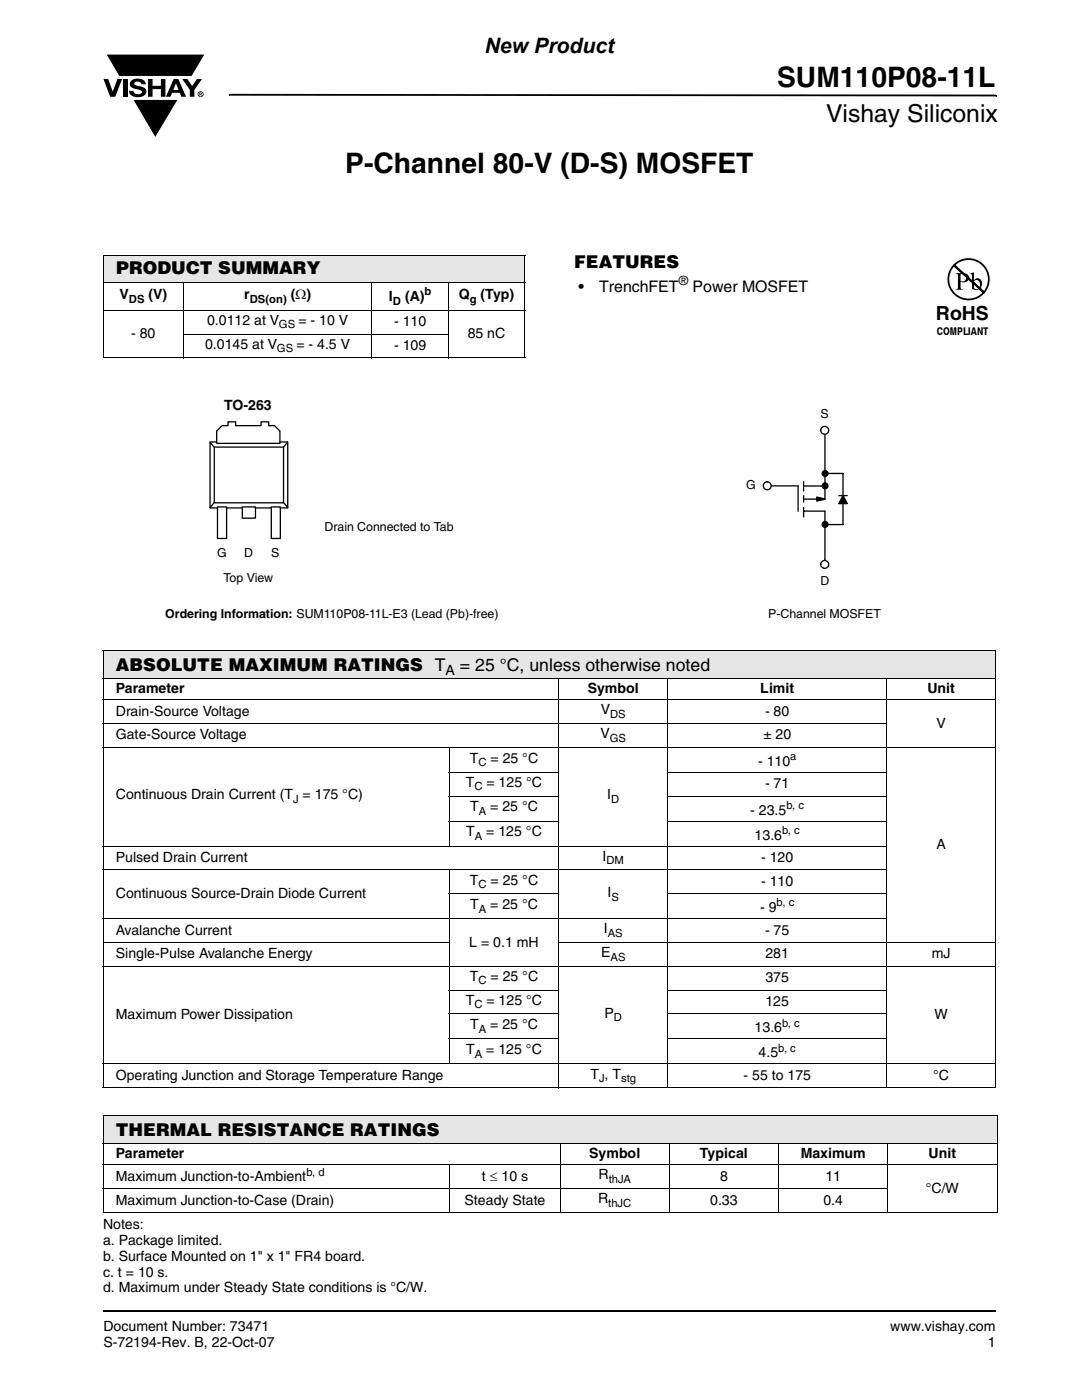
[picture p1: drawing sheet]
<svg xmlns="http://www.w3.org/2000/svg" width="216mm" height="279mm" viewBox="0 0 216 279" stroke-linecap="round" stroke-linejoin="round" font-family="sans-serif">
<g fill="#000">
<path d="M20.6 15.8h1l.9 2.5 .9-2.5h1l-1.4 3.5h-1zM21.1 10.8h19.8l-2.6 4.5h-14.6zM24.5 15.8h.9v3.5h-.9zM26.2 16.1a2.08 2.08 0 0 1 2.8 .3l.1 .4h-.9a.78 .78 0 0 0-.7-.5 .78 .78 0 0 0-.7 .4l.2 .3 1 .2a1.06 1.06 0 0 1 1.2 1 1.06 1.06 0 0 1-1.1 1.1 1.71 1.71 0 0 1-2.3-1.2h.8a.95 .95 0 0 0 .8 .7 .95 .95 0 0 0 .9-.4 1.3 1.3 0 0 0-1.2-.6 1.02 1.02 0 0 1-1-.6 1.02 1.02 0 0 1 .1-1.1zM29.5 15.8h.9v1.3h1.7v-1.3h.9v3.5h-.9v-1.5h-1.7v1.5h-.9zM26.5 19.8h9.1l-4.6 7.7zM36.4 15.8h1l.9 1.4 1-1.4h1l-1.5 2.2v1.3h-.9v-1.4zM45.7 18.7h.2v.4h-.2zM45.9 18.7l152.9 .2v.3l-152.9-.1zM198.8 18.9h.1v.3h-.1zM20.5 261.5h.1v.4h-.1z"/>
<path d="M35.1 16.6l-.5 1.3h1zM34.7 15.8h.9l1.5 3.5h-.9l-.3-.8h-1.6l-.3 .8h-.9z"/>
<path d="M39.9 18.6v.1h.2v-.1zM39.8 18.5h.4l.1 .2-.2 .1 .2 .3-.3-.3-.1 .3h-.1zM39.6 18.8a.45 .45 0 0 0 .9 0 .45 .45 0 0 0-.9 0zM39.4 18.8a.6 .6 0 0 1 1.2 0 .6 .6 0 0 1-1.2 0z"/>
</g>
<path d="M21.1 10.8h19.8l-2.6 4.5h-14.5zM26.5 19.8h9.1l-4.6 7.7z" fill="none" stroke="#fff" stroke-width=".2"/>
<path d="M20.6 261.7h178.2" fill="none" stroke="#000" stroke-width=".36"/>
<path d="M20.6 50.9h84.1v5.5h-84.1z" fill="#e6e6e6"/>
<path d="M20.6 50.9h84.2M20.6 56.4h84.2M20.6 51v20.3M36.6 56.3v15.2M74.2 56.3v15.2M89.5 56.3v15.2M104.7 51v20.3M20.6 61.9h84.2M20.6 71.4h84.2M36.5 66.7h53.1" fill="none" stroke="#000" stroke-width=".2"/>
<path d="M33 79h66.4v44.8h-66.4z" fill="#fff"/>
<path d="M41.9 88.2h15.5v13.2h-15.5zM42.8 89.2h13.8v11.1h-13.8z" fill="none" stroke="#000" stroke-width=".26"/>
<path d="M54.1 101.2h1.8v6.3h-1.8z" fill="#fff"/>
<path d="M54.1 101.2h1.8v6.3h-1.8z" fill="none" stroke="#000" stroke-width=".26"/>
<path d="M43.4 101.2h1.8v6.3h-1.8z" fill="#fff"/>
<path d="M43.4 101.2h1.8v6.3h-1.8z" fill="none" stroke="#000" stroke-width=".26"/>
<path d="M48.4 101.2h2.6v2.2h-2.6z" fill="#fff"/>
<path d="M41.9 88.2l.8 1M57.4 88.2l-.8 1M42.7 100.3l-.8 1M48.4 101.2h2.6v2.2h-2.6zM56.6 100.3l.8 1" fill="none" stroke="#000" stroke-width=".26"/>
<path d="M43.2 86l1.1-1.1h1.2v-.7h1.5v.7h5.1v-.7h1.5v.7h1.2l1.1 1.1v2.5h-12.7z" fill-rule="evenodd" fill="#fff"/>
<path d="M43.2 86l1.1-1.1h1.2v-.7h1.5v.7h5.1v-.7h1.5v.7h1.2l1.1 1.1v2.5h-12.7z" fill="none" stroke="#000" stroke-width=".26"/>
<path d="M148.9 81.2h26.9v42.8h-26.9z" fill="#fff"/>
<path d="M160.3 97h4.3M164.6 86.7v12.9" fill="none" stroke="#000" stroke-width=".26"/>
<circle cx="164.6" cy="112.6" r=".79" fill="#fff"/>
<g fill="none" stroke="#000" stroke-width=".26">
<path d="M153.7 97h5.6M159.2 97v5M160.3 99.6h4.3M160.3 96.1v1.9M160.3 98.9v1.3M164.6 99.6l-1.6-.4v.8l1.5-.4M164.6 94.5h3.6v10.2h-3.6M167.4 98.9h1.6M160.3 102h4.3v9.8M160.3 101.3v1.9M167.4 100.5l.8-1.6 .9 1.6h-1.7"/>
<circle cx="164.6" cy="112.6" r=".79"/>
</g>
<path d="M163 99.2l1.6 .4-1.6 .4zM168.2 98.9l.9 1.6h-1.7z" fill="#000"/>
<circle cx="153.1" cy="96.9" r=".79" fill="#fff"/>
<circle cx="153.1" cy="96.9" r=".79" fill="none" stroke="#000" stroke-width=".26"/>
<circle cx="164.6" cy="85.9" r=".79" fill="#fff"/>
<g fill="none" stroke="#000" stroke-width=".26">
<circle cx="164.6" cy="85.9" r=".79"/>
<circle cx="164.6" cy="97" r=".58"/>
<circle cx="164.6" cy="94.5" r=".58"/>
<circle cx="164.6" cy="104.7" r=".58"/>
</g>
<g fill="#000">
<circle cx="164.6" cy="97" r=".58"/>
<circle cx="164.6" cy="94.5" r=".58"/>
<circle cx="164.6" cy="104.7" r=".58"/>
</g>
<g fill="#e6e6e6">
<path d="M20.6 129.9h178.1v5.5h-178.1z"/>
<path d="M20.6 222.7h178.3v5.5h-178.3z"/>
</g>
<g fill="none" stroke="#000" stroke-width=".2">
<path d="M20.5 129.9h178.3M20.5 135.4h112.7M20.5 139.6h178.3M20.6 130v87M111.5 135.3v81.8M133.2 135.3v81.8M133.3 135.4h43.5M176.9 135.3v81.8M177 135.4h21.8M198.7 130v87M20.5 144.4h156.5M20.5 149.1h178.3"/>
<path d="M89.5 154.1h22.1M89.5 158.9h22.1M89.6 149.1v19.8M133.2 154.1h43.8M133.2 158.9h43.8M20.5 168.8h156.5M20.5 173.6h156.5M89.5 163.9h22.1M89.5 178.4h22.1M89.6 173.5v38.9M133.2 163.9h43.8M133.2 178.4h43.8"/>
<path d="M20.5 183.3h156.5M20.5 188.1h69.2M20.5 192.8h178.3M89.5 197.6h22.1M111.4 188.1h87.4M133.2 197.6h43.8M20.5 212.3h178.3M20.5 217.1h178.3M89.5 202.3h22.1M89.5 207.3h22.1M133.2 202.3h43.8M133.2 207.3h43.8"/>
<path d="M20.5 222.7h178.5M20.5 228.2h113M20.5 232.4h178.5M20.5 237.2h156.7M20.6 222.8v19.1M89.8 232.3v9.7M111.8 228.1v13.9M133.6 228.1v13.9M133.6 228.2h43.5M155.4 228.1v13.9M177.2 228.1v13.9M177.2 228.2h21.8"/>
<path d="M198.9 222.8v19.1M20.5 241.9h178.5"/>
</g>
<g fill="#fff">
<path d="M183.8 51.2h14.5v23.5h-14.5z"/>
<path d="M186.8 51.5h10.7v15.8h-10.7z"/>
</g>
<path d="M190.3 53a4 4 0 0 1 5.6-.3 4 4 0 0 1 .5 5.6l-6-5.4 5.9 5.5a4 4 0 0 1-5.7 .4 4 4 0 0 1-.3-5.8z" fill="none" stroke="#000" stroke-width=".35"/>
<g fill="#000">
<path d="M191.7 54.8v1.3a.75 .75 0 0 0 1.1-.7 .75 .75 0 0 0-1.1-.6zM190.7 54.5a2.81 2.81 0 0 1 2.4 .4 .97 .97 0 0 1 0 1.2 .97 .97 0 0 1-1.2 .2l-.2-.1v1.1v.3l.5 .2h-1.5l.3-.1 .1-.4v-2.3v-.2z"/>
<path d="M194.3 56.1v1.4l.2 .1a.72 .72 0 0 0 .8-.1 .72 .72 0 0 0 .3-.7 .72 .72 0 0 0-.4-.8 .72 .72 0 0 0-.9 .1zM193.6 54.6l.7-.2v1.6a.89 .89 0 0 1 1.1-.4 .89 .89 0 0 1 .6 1 1.23 1.23 0 0 1-.7 1.2 1.23 1.23 0 0 1-1.4-.2v-2.7z"/>
</g>
<g font-size="5.6">
<text x="155.1" y="17.4">SUM110P08-11L</text>
<text x="68.9" y="34.5">P-Channel 80-V (D-S) MOSFET</text>
</g>
<text font-size="4.9" x="164.8" y="24.4">Vishay Siliconix</text>
<text font-size="4.2" x="96.7" y="10.5">New Product</text>
<text font-size="3.9" x="186.8" y="63.9">RoHS</text>
<g font-size="3.5">
<text x="114.6" y="53.5">FEATURES</text>
<text x="23.2" y="54.8">PRODUCT SUMMARY</text>
<text x="23.1" y="133.9">ABSOLUTE MAXIMUM RATINGS T</text>
<text x="91.8" y="133.9">= 25 °C, unless otherwise noted</text>
<text x="23.1" y="226.7">THERMAL RESISTANCE RATINGS</text>
</g>
<g font-size="3.2">
<text x="115.4" y="58.2">•</text>
<text x="119.6" y="58.2">TrenchFET</text>
<text x="138.2" y="58.2">Power MOSFET</text>
</g>
<g font-size="2.8">
<text x="23.8" y="59.7">V</text>
<text x="29.6" y="59.7">(V)</text>
<text x="48.7" y="59.7">r</text>
<text x="58" y="59.7">(Ω)</text>
<text x="91.5" y="59.7">Q</text>
<text x="95.9" y="59.7">(Typ)</text>
<text x="41.3" y="64.9">0.0112 at V</text>
<text x="59.5" y="64.9">= - 10 V</text>
<text x="77.6" y="60.1">I</text>
<text x="78.6" y="65.1">- 110</text>
<text x="80.8" y="60.1">(A)</text>
<text x="26.2" y="67.5">- 80</text>
<text x="40.9" y="69.6">0.0145 at V</text>
<text x="59.1" y="69.6">= - 4.5 V</text>
<text x="78.6" y="69.9">- 109</text>
<text x="93.3" y="67.5">85 nC</text>
<text x="44.7" y="81.7">TO-263</text>
<text x="88.9" y="134.7">A</text>
<text x="23.1" y="138.3">Parameter</text>
<text x="23.1" y="142.8">Drain-Source Voltage</text>
<text x="117.3" y="138.3">Symbol</text>
<text x="119.9" y="142.6">V</text>
<text x="151.7" y="138.3">Limit</text>
<text x="152.7" y="142.8">- 80</text>
<text x="185.1" y="138.3">Unit</text>
<text x="23.1" y="147.6">Gate-Source Voltage</text>
<text x="119.8" y="147.3">V</text>
<text x="152.3" y="147.6">± 20</text>
<text x="186.9" y="145.2">V</text>
<text x="93.7" y="152.2">T</text>
<text x="97.9" y="152.2">= 25 °C</text>
<text x="151.3" y="152.8">- 110</text>
<text x="23.1" y="159.6">Continuous Drain Current (T = 175 °C)</text>
<text x="92.9" y="157.1">T</text>
<text x="93.8" y="161.9">T</text>
<text x="97.1" y="157.1">= 125 °C</text>
<text x="97.8" y="161.9">= 25 °C</text>
<text x="121.2" y="159.6">I</text>
<text x="152.7" y="157.3">- 71</text>
<text x="93" y="166.9">T</text>
<text x="97" y="166.9">= 125 °C</text>
<text x="149.7" y="162.6">- 23.5</text>
<text x="150.6" y="167.6">13.6</text>
<text x="23.1" y="172">Pulsed Drain Current</text>
<text x="120.2" y="171.8">I</text>
<text x="151.9" y="172">- 120</text>
<text x="186.9" y="169.4">A</text>
<text x="23.1" y="179.3">Continuous Source-Drain Diode Current</text>
<text x="93.7" y="176.5">T</text>
<text x="97.9" y="176.5">= 25 °C</text>
<text x="121.2" y="179">I</text>
<text x="151.9" y="176.8">- 110</text>
<text x="93.8" y="181.4">T</text>
<text x="97.8" y="181.4">= 25 °C</text>
<text x="151.7" y="182">- 9</text>
<text x="23.1" y="186.5">Avalanche Current</text>
<text x="23.1" y="191.3">Single-Pulse Avalanche Energy</text>
<text x="93.6" y="188.9">L = 0.1 mH</text>
<text x="119.9" y="191">E</text>
<text x="120.5" y="186.3">I</text>
<text x="152.7" y="186.5">- 75</text>
<text x="152.7" y="191.3">281</text>
<text x="185.9" y="191.3">mJ</text>
<text x="93.7" y="195.8">T</text>
<text x="97.9" y="195.8">= 25 °C</text>
<text x="152.7" y="196">375</text>
<text x="23.1" y="203.4">Maximum Power Dissipation</text>
<text x="92.9" y="200.5">T</text>
<text x="97.1" y="200.5">= 125 °C</text>
<text x="120.6" y="203.1">P</text>
<text x="152.7" y="200.8">125</text>
<text x="186.5" y="203.4">W</text>
<text x="93.8" y="205.4">T</text>
<text x="97.8" y="205.4">= 25 °C</text>
<text x="150.6" y="206">13.6</text>
<text x="23.1" y="215.5">Operating Junction and Storage Temperature Range</text>
<text x="93" y="210.4">T</text>
<text x="97" y="210.4">= 125 °C</text>
<text x="117.8" y="215.2">T , T</text>
<text x="148.4" y="215.5">- 55 to 175</text>
<text x="151.4" y="211">4.5</text>
<text x="186.2" y="215.5">°C</text>
<text x="23.1" y="231.1">Parameter</text>
<text x="117.6" y="231.1">Symbol</text>
<text x="139.7" y="231.1">Typical</text>
<text x="159.8" y="231.1">Maximum</text>
<text x="185.3" y="231.1">Unit</text>
<text x="23.1" y="235.8">Maximum Junction-to-Ambient</text>
<text x="96.2" y="235.6">t ≤ 10 s</text>
<text x="119.4" y="235.4">R</text>
<text x="143.7" y="235.6">8</text>
<text x="164.7" y="235.6">11</text>
<text x="184.7" y="238">°C/W</text>
<text x="20.6" y="245.2">Notes:</text>
<text x="23.1" y="240.4">Maximum Junction-to-Case (Drain)</text>
<text x="92.7" y="240.4">Steady State</text>
<text x="119.3" y="240.1">R</text>
<text x="141.7" y="240.4">0.33</text>
<text x="164.3" y="240.4">0.4</text>
<text x="20.6" y="248.4">a. Package limited.</text>
<text x="20.6" y="251.6">b. Surface Mounted on 1&quot; x 1&quot; FR4 board.</text>
<text x="20.6" y="254.8">c. t = 10 s.</text>
<text x="20.6" y="257.9">d. Maximum under Steady State conditions is °C/W.</text>
<text x="20.6" y="265.6">Document Number: 73471</text>
<text x="20.6" y="268.8">S-72194-Rev. B, 22-Oct-07</text>
<text x="177.7" y="265.6">www.vishay.com</text>
<text x="197.1" y="268.8">1</text>
</g>
<g font-size="2.5">
<text x="135.4" y="56.9">®</text>
<text x="163.7" y="83.4">S</text>
<text x="148.9" y="97.7">G</text>
<text x="64.8" y="105.9">Drain Connected to Tab</text>
<text x="43.3" y="111.1">G</text>
<text x="48.7" y="111.1">D</text>
<text x="54.1" y="111.1">S</text>
<text x="44.6" y="116.2">Top View</text>
<text x="163.7" y="116.8">D</text>
<text x="33" y="123.3">Ordering Information: SUM110P08-11L-E3 (Lead (Pb)-free)</text>
<text x="153.3" y="123.4">P-Channel MOSFET</text>
</g>
<g font-size="2.2">
<text x="84.7" y="59">b</text>
<text x="25.7" y="60.4">DS</text>
<text x="49.8" y="60.4">DS(on)</text>
<text x="55.6" y="65.6">GS</text>
<text x="78.4" y="60.8">D</text>
<text x="93.7" y="60.4">g</text>
<text x="55.3" y="70.3">GS</text>
<text x="121.8" y="143.3">DS</text>
<text x="121.7" y="148">GS</text>
<text x="95.5" y="152.9">C</text>
<text x="157.7" y="151.7">a</text>
<text x="58.5" y="160.3">J</text>
<text x="94.7" y="157.8">C</text>
<text x="122" y="160.3">D</text>
<text x="156.9" y="161.4">b, c</text>
<text x="94.7" y="167.6">A</text>
<text x="95.5" y="162.6">A</text>
<text x="156.1" y="166.4">b, c</text>
<text x="121" y="172.5">DM</text>
<text x="95.5" y="177.2">C</text>
<text x="122" y="179.7">S</text>
<text x="95.5" y="182.1">A</text>
<text x="155" y="180.9">b, c</text>
<text x="121.3" y="187">AS</text>
<text x="121.8" y="191.7">AS</text>
<text x="95.5" y="196.5">C</text>
<text x="94.7" y="201.2">C</text>
<text x="122.5" y="203.8">D</text>
<text x="95.5" y="206.1">A</text>
<text x="155.3" y="209.9">b, c</text>
<text x="156.1" y="204.9">b, c</text>
<text x="94.7" y="211.1">A</text>
<text x="119.5" y="215.9">J</text>
<text x="124" y="215.9">stg</text>
<text x="61.1" y="234.6">b, d</text>
<text x="121.5" y="236.1">thJA</text>
<text x="121.4" y="240.8">thJC</text>
</g>
<text font-size="2.1" x="187" y="66.8">COMPLIANT</text>
</svg>
